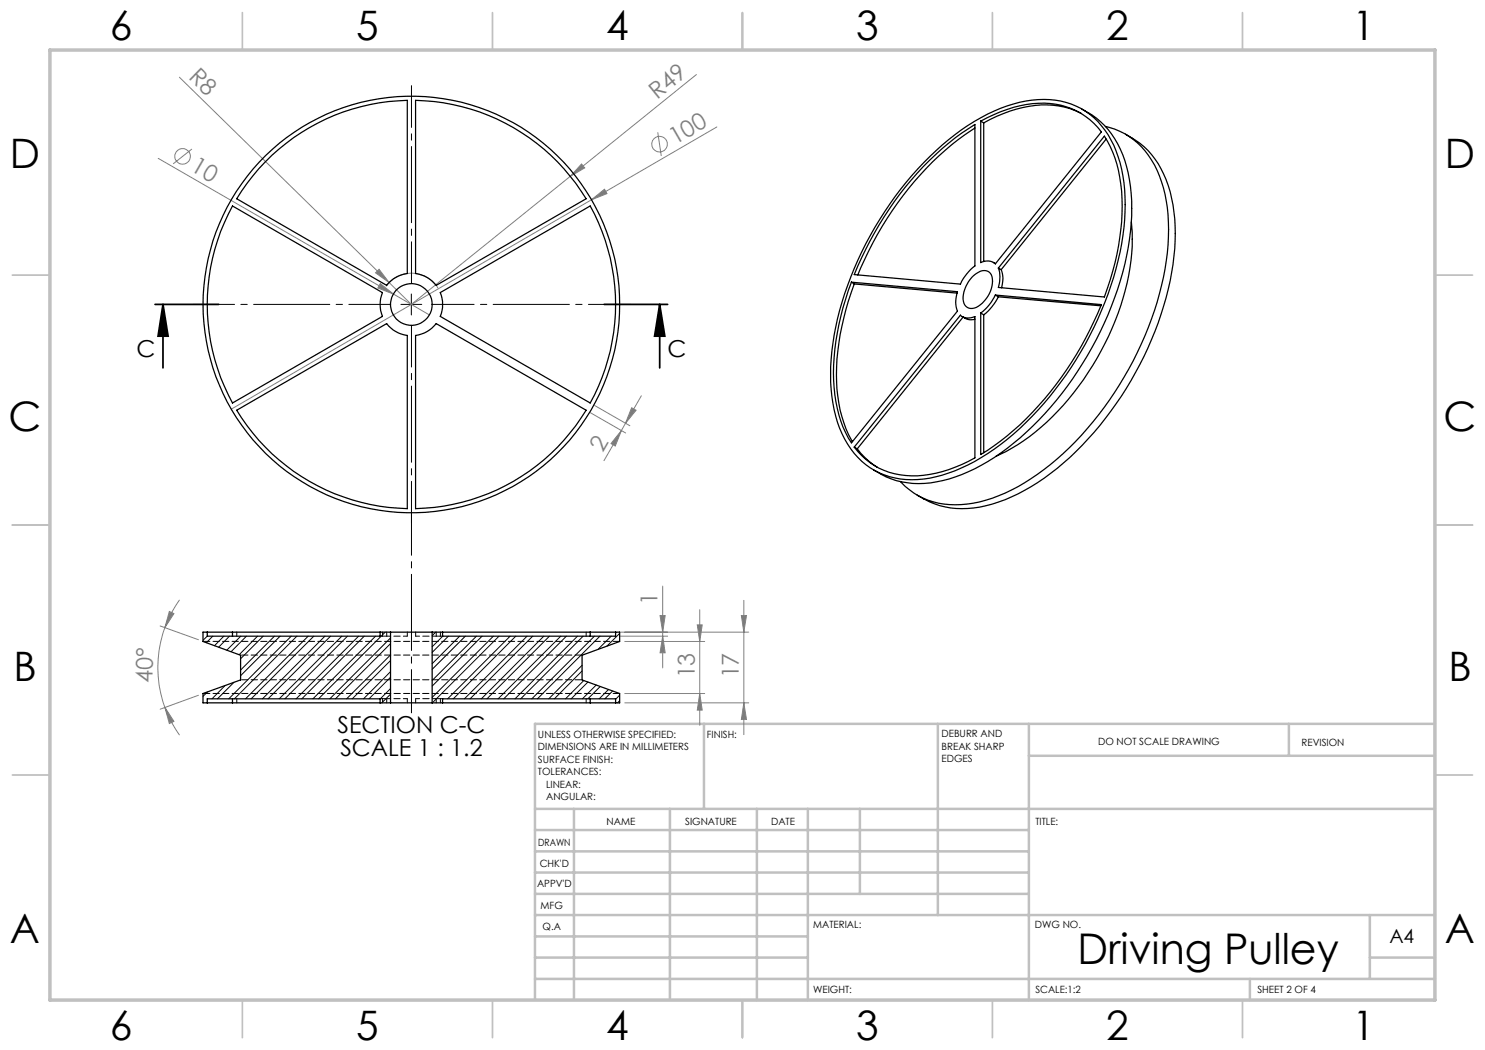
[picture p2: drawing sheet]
<svg xmlns="http://www.w3.org/2000/svg" width="297mm" height="210mm" viewBox="0 0 297 210" stroke-linecap="round" stroke-linejoin="round" font-family="sans-serif">
<g fill="none" stroke="#808080" stroke-width=".2">
<path d="M35.9 15.4l41.9 41.1M139.3 14.9l-25.2 20.4M31.6 31.7l54.3 31.3M38.4 29.8l-3.8 3M114.1 35.3l-31.8 25.6-4.5-4.4M116.3 32.8l.6 .8-2.8 1.7zM118.3 40l2.6-2.2 .5 .9zM118.3 40l-72.1 41.8M131.6 26.4l.7 4.8M143.4 25.4l-25.1 14.6M75.1 54.6l.7-.7 2 2.6zM76.1 56.7l2.6 2.1-3.1-1.2z"/>
<path d="M77.2 57.3a6.2 6.2 0 0 1 10.4 .3M128.3 79.2l-3.2 5.5M118.1 82.5l7 4.1M118.9 81.1l7.1 4.1M124.3 86.1l-3.5 6M124.3 86.1l-1.3 3.1-.8-.5zM125.1 84.7l-.8 1.4M126.3 81.6l.9 .4-2.1 2.7zM35.9 120a23.7 23.7 0 0 0-2.9 5.5M132.5 117.2v16.4M32 125.2l7.7 2.7M33 125.5a23.3 23.3 0 0 0 0 16"/>
<path d="M33.9 122.3l.9 .4-1.8 2.8zM39.7 139.1l-7.7 2.7M124.1 126.4h25.7M124.1 127.2h9.4M125 128.3h15.9M125 138.7h15.9M132 123.1h1l-.5 3.3zM132.5 127.2l.5 3.4h-1zM139.5 125h.9l-.5 3.3zM139.9 121.9v23.2M139.9 138.7l.5 3.3h-.9zM148.3 123.1h1l-.5 3.3z"/>
<path d="M148.8 120.1v26.8M33 141.5l1.8 2.8-.9 .4zM33 141.5a23.7 23.7 0 0 0 2.9 5.5M125 140.6h24.8M148.8 140.6l.5 3.3h-1z"/>
<circle cx="36.5" cy="31.3" r="1.56"/>
<circle cx="131.9" cy="28.8" r="1.55"/>
</g>
<path d="M31 60.9h12.7M32.6 60.9l1 6.3h-2zM32.6 60.9v12.7M120.8 60.9h12.7M131.9 60.9l1.1 6.3h-2.1zM131.9 60.9v12.7" fill="none" stroke="#000" stroke-width=".35"/>
<path d="M82.3 56.7v-39.6M78.1 60.9h-39.6M82.3 65v39.6M86.5 60.9h39.5" fill="none" stroke="#000" stroke-width=".2" stroke-dasharray="15.2 1.3 1.3 1.3" stroke-dashoffset="6.9"/>
<path d="M82.3 142.6v-40.2" fill="none" stroke="#000" stroke-width=".2" stroke-dasharray="15.2 1.3 1.3 1.3" stroke-dashoffset="6.6"/>
<path d="M82.3 58.8v4.2M80.2 60.9h4.1" fill="none" stroke="#000" stroke-width=".2"/>
<g fill="none" stroke="#c0c0c0" stroke-width=".35">
<path d="M48.5 2.5v7.5M98.5 2.5v7.5M148.5 2.5v7.5M198.5 2.5v7.5M248.5 2.5v7.5M2.5 55h7.5M287 55h7.5M2.5 105h7.5M287 105h7.5M2.5 155h7.5M287 155h7.5M48.5 200v7.5"/>
<path d="M98.5 200v7.5M148.5 200v7.5M198.5 200v7.5M248.5 200v7.5"/>
</g>
<g fill="none" stroke="#c0c0c0" stroke-width=".5">
<path d="M140.8 144.8v17M187.6 144.8v38.2M205.8 144.8v55.2M205.8 151.2h81.2M257.8 144.8v6.4M287 144.8h-180v55.2M107 161.8h180M107 178.8h98.8M107 174.5h98.8M107 170.3h98.8M107 166h98.8M114.8 161.8v38.2"/>
<path d="M134 161.8v38.2M151.4 161.8v38.2M161.6 161.8v38.2M172 161.8v17M107 195.8h180M107 191.5h54.6M107 187.3h54.6M107 183h180M250 195.8v4.2M274 191.5h13M274 183v12.8"/>
</g>
<path d="M10 10h277v190h-277z" fill="none" stroke="#c0c0c0" stroke-width=".7"/>
<path d="M131.9 60.9l1.1 6.3h-2.1zM32.6 60.9l1 6.3h-2z" fill="#000"/>
<g fill="#808080">
<path d="M75.1 54.6l.7-.7 2 2.6z"/>
<path d="M76.1 56.7l2.6 2.1-3.1-1.2z"/>
<path d="M118.3 40l2.6-2.2 .5 .9z"/>
<path d="M116.3 32.8l.6 .8-2.8 1.7z"/>
<path d="M126.3 81.6l.9 .4-2.1 2.7zM124.3 86.1l-1.3 3.1-.8-.5z"/>
<path d="M33.9 122.3l.9 .4-1.8 2.8zM33 141.5l1.8 2.8-.9 .4z"/>
<path d="M148.3 123.1h1l-.5 3.3zM148.8 140.6l.5 3.3h-1zM139.5 125h.9l-.5 3.3zM139.9 138.7l.5 3.3h-.9zM132 123.1h1l-.5 3.3zM132.5 127.2l.5 3.4h-1z"/>
</g>
<g fill="none" stroke="#000" stroke-width=".25">
<path d="M54.4 31.1a40.9 40.9 0 0 1 27.1-11v34.6a6.3 6.3 0 0 0-4.2 2.4l-30-17.4a42.7 42.7 0 0 1 7.1-8.6zM83.1 20.1a40.9 40.9 0 0 1 34.1 19.6l-30 17.4a6.3 6.3 0 0 0-4.1-2.4zM184.7 33.3a52.4 52.4 0 0 1 10.3-8.4v28.3a9.7 9.7 0 0 0-2.9 3.6l-21.2-1.9a69.7 69.7 0 0 1 13.8-21.6zM184.7 32.5a41.8 41.8 0 0 1 18-11.7 17.2 17.2 0 0 1 14.4 1.5 17.9 17.9 0 0 1 7.2 11.6 44 44 0 0 1-1.6 21.5 68.1 68.1 0 0 1-22.6 33.5 33.6 33.6 0 0 1-15.4 6.9 15.2 15.2 0 0 1-16.8-10.2 35.1 35.1 0 0 1-1.1-18.6 68.8 68.8 0 0 1 17.9-34.5zM195 25.6a62.9 62.9 0 0 0-22.8 27.9l-.6 1.5M196.1 24.2a23.8 23.8 0 0 1 15-3.4 14.1 14.1 0 0 1 9.2 5.6l-21.2 26.4a2.6 2.6 0 0 0-3-.3zM196.1 24.2l.6 .4M196.7 24.6v27.7M216.3 22.7a17.2 17.2 0 0 0-13-.9l-3.9 1.4-2.7 1.4M216.4 21.8a17.4 17.4 0 0 1 9.2 12.8 45 45 0 0 1-2.1 23.3 67.3 67.3 0 0 1-23.4 32.7 29.7 29.7 0 0 1-16.4 6.1 15.6 15.6 0 0 1-9-2.7M220.9 27.2a26.3 26.3 0 0 1 3.5 15.6 53 53 0 0 1-3.5 16.6l-21.2-1.9a6 6 0 0 0 0-3.9zM221.1 25.3a15.1 15.1 0 0 1 10.8 9.9 34.5 34.5 0 0 1 1.1 18.6 68.4 68.4 0 0 1-22.9 39.1 34.3 34.3 0 0 1-16.7 7.9 14.9 14.9 0 0 1-13.3-4.5"/>
<path d="M221.2 27.8l-21 26.1M225.1 26.8a17.4 17.4 0 0 1 9.2 12.8 42.9 42.9 0 0 1-1.6 21.6 67.5 67.5 0 0 1-22.6 33.5 33.3 33.3 0 0 1-15.3 6.9 16.3 16.3 0 0 1-11.4-2.6M46.5 41.2l30 17.3a6.4 6.4 0 0 0 0 4.8l-30 17.3a41 41 0 0 1 0-39.4zM88.1 58.5l29.9-17.3a40.7 40.7 0 0 1 0 39.4l-29.9-17.3a6.4 6.4 0 0 0 0-4.8zM170.3 56.4l21.2 1.9a5.5 5.5 0 0 0 0 3.9l-21.2 26.4a25 25 0 0 1-3.6-14 53.4 53.4 0 0 1 3.6-18.2zM170.3 56.4l.6 .4M170.9 56.8a48.9 48.9 0 0 0-3.3 22.5 23.4 23.4 0 0 0 2.9 9M170.9 56.8l20.5 1.8M194.5 55.4a2.71 2.71 0 0 1 3.3-1 3.4 3.4 0 0 1 .3 3.9 5.4 5.4 0 0 1-3.6 3.4 1.7 1.7 0 0 1-1.9-1.8 6.6 6.6 0 0 1 1.9-4.5zM198.7 52.5l.4 .2M199.1 59l21.2 1.9a66.2 66.2 0 0 1-20.2 27.3l-4 2.7v-28.3M199.1 59a9.8 9.8 0 0 1-3 3.6"/>
<path d="M199.1 59l.6 .4M199.7 59.4a10.6 10.6 0 0 1-3 3.6M199.7 59.4l20.5 1.8M199.7 53.6l.5 .3M200.2 53.9a5.3 5.3 0 0 1 .1 3.7M226.3 44.4a44.1 44.1 0 0 1-5.3 24.3 51.8 51.8 0 0 1-17.5 20.3l-2.3 1.3-2 1M83.1 67.1a6.3 6.3 0 0 0 4.1-2.4l30 17.3a40.9 40.9 0 0 1-34.1 19.7zM192.1 63a2.61 2.61 0 0 0 2.9 .3v28.3a23.7 23.7 0 0 1-15 3.4 13.9 13.9 0 0 1-9.1-5.6zM192.4 63.3l1.2 .6 1.4-.1M192.6 63.4l-21.2 26.4M196.1 62.6l.6 .4M196.7 63v27.5"/>
<path d="M47.3 82l30-17.3a6.3 6.3 0 0 0 4.2 2.4v34.6a40.9 40.9 0 0 1-34.2-19.7zM170.9 89.4l.5 .4M171.4 89.8a14.8 14.8 0 0 0 4 3.6M41.5 126.4h5M41.5 126.4v.8h34.5v-.8M41.5 126.4h-.9v1.9l7.5 2.7v5l-7.5 2.7v1.9h.9M46.5 126.4v.8M46.5 139.8v.8M46.5 126.4h31.6M78.1 126.4h8.3M78.1 126.4v14.2M86.4 126.4v14.2"/>
<path d="M86.4 126.4h31.6M88.5 126.4v.8h34.6v-.8M118 126.4h5.1M118 126.4v.8M118 139.8v.8M123.1 126.4h.8v1.9l-7.5 2.7v5l7.5 2.7v1.9h-.8M41.5 140.6h5M41.5 140.6v-.8h34.5v.8M46.5 140.6h31.6M78.1 140.6h8.3M86.4 140.6h31.6M88.5 140.6v-.8h34.6v.8"/>
<path d="M118 140.6h5.1"/>
<circle cx="82.3" cy="60.9" r="4.2"/>
<circle cx="82.3" cy="60.9" r="41.7"/>
</g>
<g fill="none" stroke="#000" stroke-width=".2">
<path d="M41.5 127.2l-.9 .8M41.5 138.4l-.9 .9M42.5 127.2l-1.2 1.3M44.8 127.2l-1.9 1.9M45 137.1l-2.6 2.7M45.9 127.2l-2.2 2.2M46.8 136.4l-3.3 3.4M48.2 127.2l-2.8 2.8M49.3 127.2l-3.1 3.1M51.5 127.2l-3.7 3.7M52.6 127.2l-4.5 4.6M54.9 127.2l-6.8 6.8"/>
<path d="M56 127.2l-7.9 7.9M58.2 127.2l-12.4 12.6M59.4 127.2l-12.5 12.6M61.6 127.2l-12.5 12.6M62.8 127.2l-12.6 12.6M65 127.2l-12.5 12.6M66.1 127.2l-12.5 12.6M68.4 127.2l-12.6 12.6M69.5 127.2l-12.5 12.6M71.7 127.2l-12.5 12.6M72.8 127.2l-12.4 12.6M75.1 127.2l-12.5 12.6"/>
<path d="M77 126.4l-13.3 13.4M78.1 127.6l-12.1 12.2M78.1 131l-8.8 8.8M78.1 134.3l-5.4 5.5M78.1 137.7l-2.1 2.1M78.1 128.7l-11 11.1M78.1 132.1l-7.7 7.7M78.1 135.5l-4.3 4.3M78.1 138.8l-1.8 1.8M87.1 126.4l-.7 .7M88.5 127.2l-2.1 2.2M89.7 127.2l-3.3 3.3"/>
<path d="M91.9 127.2l-5.5 5.5M93.1 127.2l-6.7 6.7M95.3 127.2l-8.9 8.9M96.4 127.2l-10 10M98.7 127.2l-12.3 12.3M99.8 127.2l-13.3 13.4M102 127.2l-12.5 12.6M103.2 127.2l-12.5 12.6M105.4 127.2l-12.5 12.6M106.5 127.2l-12.5 12.6M108.8 127.2l-12.5 12.6M109.9 127.2l-12.5 12.6"/>
<path d="M112.1 127.2l-12.5 12.6M113.3 127.2l-12.5 12.6M115.5 127.2l-12.5 12.6M116.4 133.1l-6.7 6.7M116.4 134.2l-5.5 5.6M116.6 127.2l-12.5 12.6M116.8 136.1l-3.7 3.7M117.6 136.4l-3.4 3.4M118.9 127.2l-12.5 12.6M119.2 137l-2.7 2.8M120 127.2l-12.5 12.6M120.1 137.3l-2.5 2.5"/>
<path d="M121.7 137.9l-1.9 1.9M122.2 127.2l-2.6 2.6M122.5 138.2l-1.5 1.6M123.9 139l-.8 .9M123.9 126.7l-2.5 2.5M123.9 140.2l-.4 .4"/>
</g>
<g fill="none" stroke="#000" stroke-width=".2" stroke-dasharray="1.3 .6" stroke-dashoffset=".4">
<path d="M47.4 139.7v.9M47.4 126.4v.8M76.5 139.7v.9M76.5 127.2v-.8M76.5 139.7h.8M76.5 127.2h.8M77.3 126.4v.8M81.5 139.7v.9M81.5 127.2v-.8M83.1 126.4v.8M87.2 139.7v.9M87.2 127.2v-.8"/>
<path d="M88.1 126.4v.8M88.1 139.7h-.9M88.1 127.2h-.9M117.2 127.2v-.8M77.3 140.6v-.9M83.1 140.6v-.9M88.1 140.6v-.9M117.2 140.6v-.9"/>
</g>
<path d="M76.5 139.7h-.5M76.5 127.2h-.5M88.5 139.7h-.4M88.5 127.2h-.4" fill="none" stroke="#000" stroke-width=".2" stroke-dasharray="1.3 .6"/>
<path d="M124 138.7h-83.4M124 128.3h-83.4" fill="none" stroke="#000" stroke-width=".2" stroke-dasharray="1.3 .6" stroke-dashoffset="-.1"/>
<path d="M116.4 136h-68.2M116.4 131h-68.2" fill="none" stroke="#000" stroke-width=".2" stroke-dasharray="1.3 .6" stroke-dashoffset="-.2"/>
<path d="M81.5 139.7h-4.2M81.5 127.2h-4.2M87.2 139.7h-4.1M87.2 127.2h-4.1" fill="none" stroke="#000" stroke-width=".2" stroke-dasharray="1.3 .6" stroke-dashoffset=".5"/>
<text font-size="8.5" x="215.5" y="192.7">Driving Pulley</text>
<g font-size="8.1">
<text x="22" y="8">6</text>
<text x="71.2" y="8">5</text>
<text x="121.2" y="8">4</text>
<text x="171.3" y="8">3</text>
<text x="221.3" y="8">2</text>
<text x="270.5" y="8">1</text>
<text x="2" y="33.6">D</text>
<text x="289" y="33.6">D</text>
<text x="1.7" y="86.1">C</text>
<text x="288.7" y="86.1">C</text>
<text x="2.7" y="136.1">B</text>
<text x="289.7" y="136.1">B</text>
<text x="2" y="188.6">A</text>
<text x="289" y="188.6">A</text>
<text x="22" y="208">6</text>
<text x="71.2" y="208">5</text>
<text x="121.2" y="208">4</text>
<text x="171.3" y="208">3</text>
<text x="221.3" y="208">2</text>
<text x="270.5" y="208">1</text>
</g>
<g font-size="4.7" fill="#808080">
<text x="37.5" y="15.6" transform="rotate(44 37.5 15.6)">R8</text>
<text x="131.4" y="19.9" transform="rotate(-39 131.4 19.9)">R49</text>
<text x="135" y="29" transform="rotate(-30 135 29)">100</text>
<text x="37.9" y="34" transform="rotate(30 37.9 34)">10</text>
<text x="120.6" y="90.5" transform="rotate(-60 120.6 90.5)">2</text>
<text x="131.5" y="121.1" transform="rotate(-90 131.5 121.1)">1</text>
<text x="30.5" y="136.5" transform="rotate(-89 30.5 136.5)">40°</text>
<text x="138.9" y="135.7" transform="rotate(-90 138.9 135.7)">13</text>
<text x="147.8" y="135.7" transform="rotate(-90 147.8 135.7)">17</text>
</g>
<g font-size="4.7">
<text x="27.3" y="71.4">C</text>
<text x="133.5" y="71.4">C</text>
<text x="67.5" y="146.7">SECTION C-C</text>
<text x="68.1" y="151.2">SCALE 1 : 1.2</text>
</g>
<text font-size="3.9" x="277.9" y="188.5">A4</text>
<g font-size="2">
<text x="107.6" y="147.6">UNLESS OTHERWISE SPECIFIED:</text>
<text x="141.4" y="147.6">FINISH:</text>
<text x="188.3" y="147.5">DEBURR AND</text>
<text x="188.3" y="150">BREAK SHARP</text>
<text x="219.6" y="149">DO NOT SCALE DRAWING</text>
<text x="260.3" y="149.2">REVISION</text>
<text x="107.6" y="150.1">DIMENSIONS ARE IN MILLIMETERS</text>
<text x="107.6" y="152.6">SURFACE FINISH:</text>
<text x="107.6" y="155.1">TOLERANCES:</text>
<text x="188.3" y="152.5">EDGES</text>
<text x="109.2" y="157.6">LINEAR:</text>
<text x="109.2" y="160.1">ANGULAR:</text>
<text x="121.3" y="165">NAME</text>
<text x="137" y="164.9">SIGNATURE</text>
<text x="154.2" y="164.9">DATE</text>
<text x="207.1" y="164.9">TITLE:</text>
<text x="107.6" y="169.1">DRAWN</text>
<text x="107.9" y="173.3">CHK'D</text>
<text x="107.4" y="177.4">APPV'D</text>
<text x="108.1" y="181.8">MFG</text>
<text x="108.5" y="186">Q.A</text>
<text x="162.6" y="185.5">MATERIAL:</text>
<text x="207" y="185.5">DWG NO.</text>
<text x="162.6" y="198.5">WEIGHT:</text>
<text x="207.1" y="198.6">SCALE:1:2</text>
<text x="251.5" y="198.6">SHEET 2 OF 4</text>
</g>
</svg>
